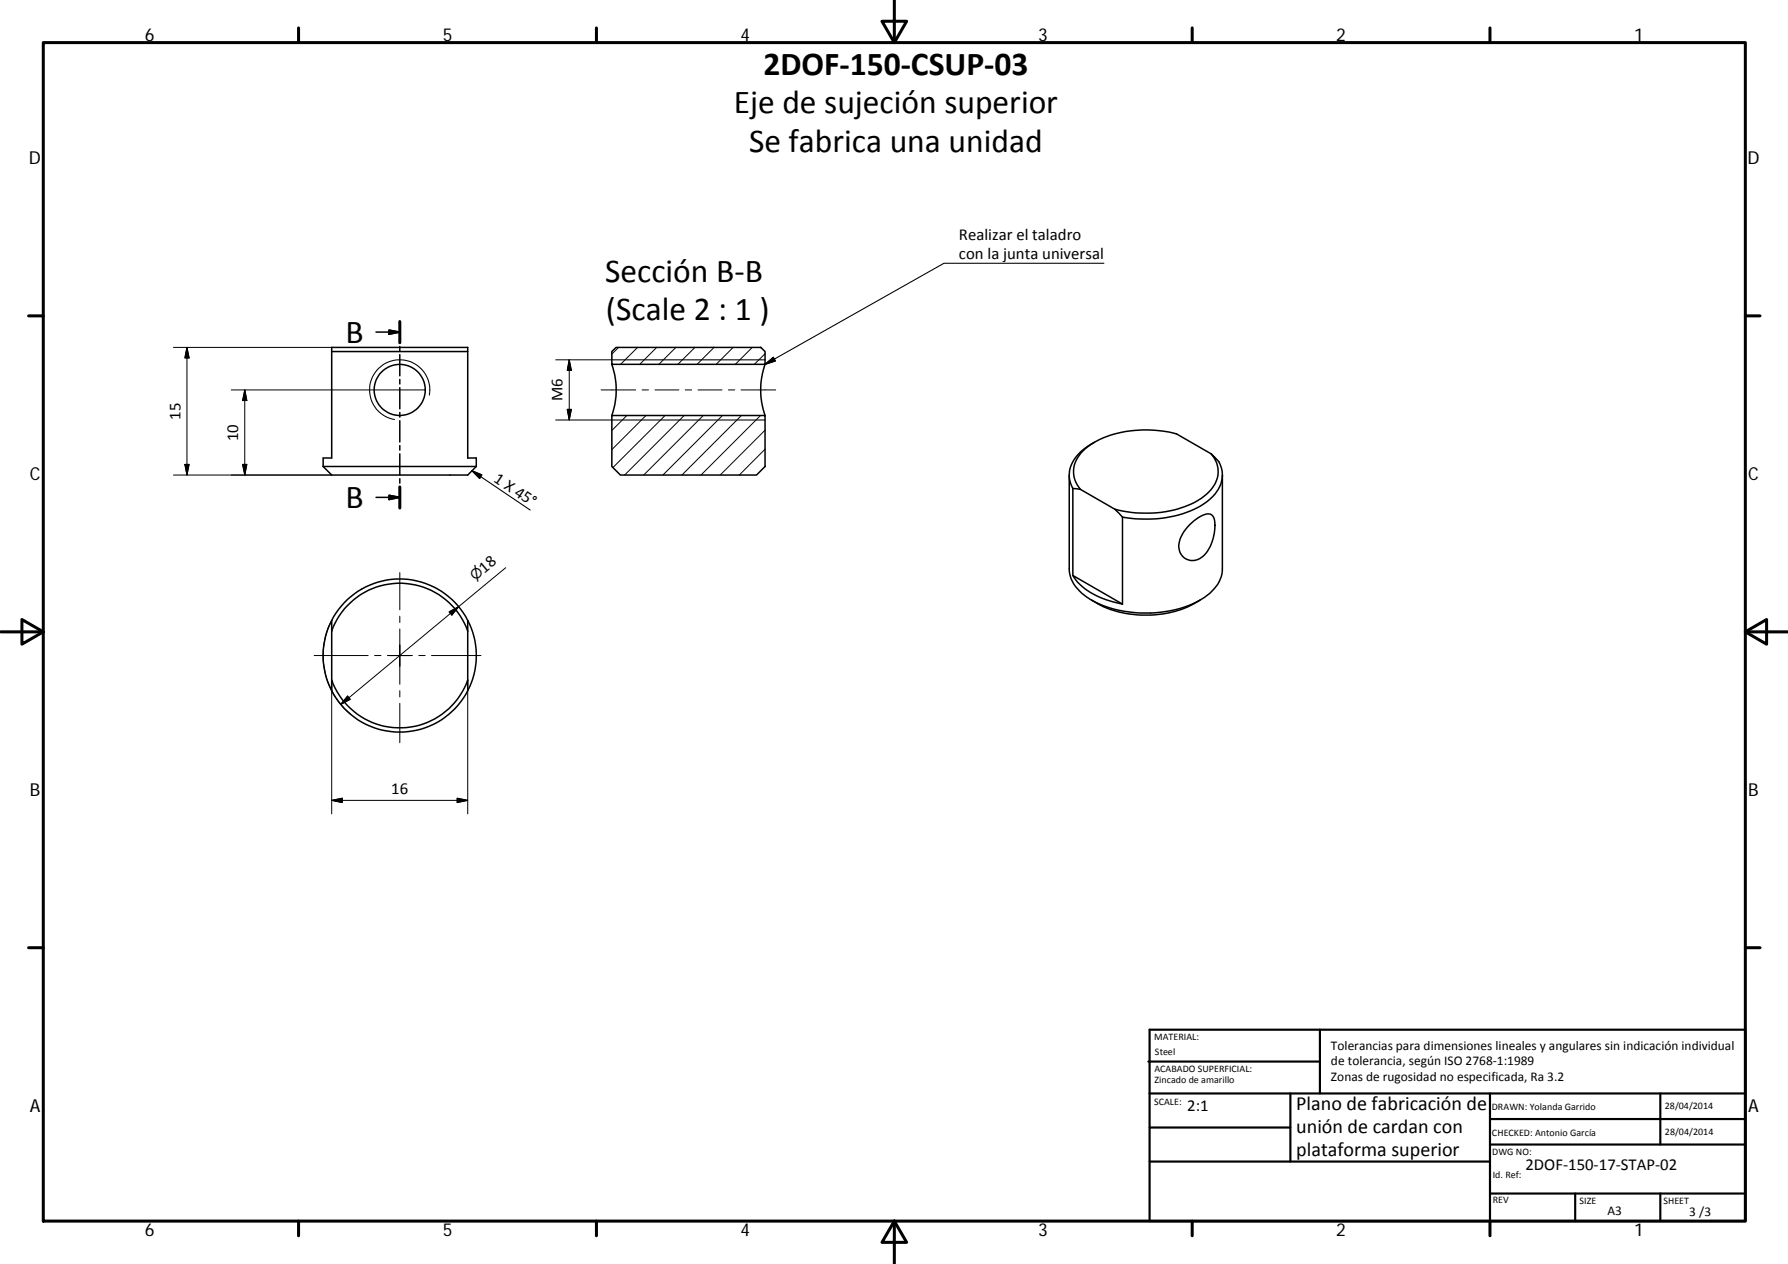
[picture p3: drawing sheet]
<svg xmlns="http://www.w3.org/2000/svg" width="420mm" height="297mm" viewBox="0 0 420 297" stroke-linecap="round" stroke-linejoin="round" font-family="sans-serif">
<g fill="none" stroke="#000" stroke-width=".36">
<path d="M88.4 78h5.5M91.4 77.6l2.5 .4-2.5 .5zM93.9 75.6v4.9M77.9 82.6v-1h32v26h2v2M77.9 82.6v25h-2v2M77.9 82.6h32M93.9 81.4v1.1M93.9 83.3v5M93.9 89.2v1M93.9 91.1v5M93.9 96.9v1.1M93.9 98.9v5"/>
<path d="M143.8 82.6l1-1h34l1 1v3h-36zM143.8 85.6l.1 .4a18 18 0 0 1-.1 11.6M143.8 97.6h36v12l-2 2h-32l-2-2zM179.8 85.6l-.1 .4a18 18 0 0 0 .1 11.6M75.9 109.6h36M75.9 109.6l2 2h32l2-2M88.4 116.9h5.5M91.4 116.4l2.5 .5-2.5 .5zM93.9 104.7v1.1M93.9 106.7v4.9M93.9 112.5v1M93.9 114.4v5"/>
<path d="M251.3 111.6v22.1a8.3 8.3 0 0 0 4.2 6.7 27.3 27.3 0 0 0 19.9 3 17.2 17.2 0 0 0 10.4-5.6l1-1.7 .4-1.8v-22.7M252.1 114.8v20.4M252.1 114.8l1.8 .2M253.9 115l8.1 4.7M257.2 103.9a9.6 9.6 0 0 0-5.9 7.4l.1 1.8 .7 1.7M262 119.7a26.1 26.1 0 0 0 20.3-2.6 7.6 7.6 0 0 0 3.9-7.1l-.5-1.7-1.1-1.6a6.3 6.3 0 0 1 .5 9.9 21.3 21.3 0 0 1-14.2 5.4l-4.1-.1-3-.4M262 119.7l1.8 1.8M284.6 106.7l-8.1-4.7a26.6 26.6 0 0 0-19.6 2.1 7.8 7.8 0 0 0-4.6 7.5l.5 1.7 1.1 1.7M252.1 135.2l11.7 6.8M252.1 135.2a15.1 15.1 0 0 0 9.8 6.3l1.9 .5M263.8 121.5v20.5M279.4 123.5a7.3 7.3 0 0 1 4.7-2.7 2.28 2.28 0 0 1 1.4 2.7 9.8 9.8 0 0 1-3.3 7.6 3.4 3.4 0 0 1-4.1-.2 3.4 3.4 0 0 1-.8-4v-.3a9.7 9.7 0 0 1 2.1-3.1z"/>
<path d="M77.9 145.8a18 18 0 0 1 32 0M77.9 159.8v2.5M77.9 145.8v2.5M77.9 145.8a17.9 17.9 0 0 0 0 16.5M77.9 148.3a17 17 0 0 1 16-11.3 17 17 0 0 1 16 11.3M77.9 148.3v11.5M77.9 159.8a17 17 0 0 0 16 11.2 17 17 0 0 0 16-11.2M109.9 145.8v2.5M109.9 159.8v2.5M109.9 145.8a17.9 17.9 0 0 1 0 16.5M109.9 148.3v11.5M256.5 141a24.8 24.8 0 0 0 25.5 0"/>
<path d="M77.9 162.3a18 18 0 0 0 32 0"/>
<circle cx="93.9" cy="91.6" r="6"/>
</g>
<path d="M259.4 61.9h-37.6l-42 23.7M100.9 92.9a7.1 7.1 0 0 0-5.7-8.2 7.1 7.1 0 0 0-8.2 5.7 7.1 7.1 0 0 0 5.7 8.2M143.8 84.6h36M143.8 98.7h36M179.8 85.6l1.9-1.6 .5 .8zM110.9 110.6l1.8 1.8 .3-.4M110.9 110.6l13.7 9.3M110.9 110.6l2 .8" fill="none" stroke="#000" stroke-width=".25"/>
<g fill="none" stroke="#000" stroke-width=".71">
<path d="M10.2 10h399.9v277h-399.9zM70.2 6.6v3.4M140.2 6.6v3.4M207.3 5h5.8l-2.9 5zM210.2 0v10M280.2 6.6v3.4M350.1 6.6v3.4M6.7 74.2h3.5M93.9 75.6v4.9M410.1 74.2h3.5M93.9 114.4v5M.2 148.5h10"/>
<path d="M5.2 145.6l5 2.9-5 2.9zM410.1 148.5l5-2.9v5.8zM410.1 148.5h10M6.7 222.7h3.5M410.1 222.7h3.5M70.2 287v3.4M140.2 287v3.4M210.2 287l2.9 5h-5.8zM210.2 287v10M280.2 287v3.4M350.1 287v3.4"/>
</g>
<g fill="none" stroke="#000" stroke-width=".51">
<path d="M269.8 249.5h40.4M270.1 242h140v45h-140zM270.1 257h140M303.2 257v16M310.2 242v15M350.1 257v30M390.2 257v12M270.1 265h33.1M270.1 273h80M350.1 269h60M350.1 263h60M350.1 280.5h60"/>
<path d="M370.2 280.5v6.5M390.2 280.5v6.5"/>
</g>
<path d="M91.4 77.6l2.5 .4-2.5 .5zM91.4 116.4l2.5 .5-2.5 .5z" fill="#000" stroke="#000" stroke-width=".36"/>
<g fill="none" stroke="#000" stroke-width=".23">
<path d="M40.8 81.6h37.1M43.9 81.6v30M43.9 81.6l.5 2.5h-1zM54.3 91.6h45.6M57.5 91.6l.5 2.5h-1zM57.5 91.6v20M130.6 84.6h13.2M130.6 98.7h13.2M133.3 96.2h1l-.5 2.5zM133.8 84.6v14.1M133.8 84.6l.5 2.4h-1zM141.3 91.6h8.1"/>
<path d="M145.4 81.6l-1.6 1.6M147.3 97.6l-3.5 3.6M149.8 81.6l-4 4M150.9 91.6h1.5M151.8 97.6l-8 8.1M153.9 91.6h5.6M154.3 81.6l-4 4M156.3 97.6l-12.3 12.3M158.8 81.6l-4 4M160.8 97.6l-14 14M161 91.6h1.5M163.3 81.6l-4 4"/>
<path d="M164 91.6h5.7M165.3 97.6l-14 14M167.8 81.6l-4 4M169.8 97.6l-14 14M171.2 91.6h1.5M172.3 81.6l-4 4M174.1 91.6h8.2M174.2 97.6l-14 14M176.8 81.6l-4 4M178.7 97.6l-14 14M179.8 83.1l-2.5 2.5M40.8 111.6h37.1"/>
<path d="M43.4 109.1h1l-.5 2.5zM57 109.1h1l-.5 2.5zM179.8 101.1l-10.6 10.5M179.8 105.6l-6.1 6M93.9 134.6v8.7M118.8 133.4l-38.7 32.1M73.8 154.1h12.7M75.9 154.1a17.8 17.8 0 0 0 6.4 13.7M77.9 145.8a17.9 17.9 0 0 0-2 8.1M77.9 159.8v31.5M88 154.1h1.5M91 154.1h5.9"/>
<path d="M93.9 144.8v1.5M93.9 147.8v13M98.4 154.1h1.5M101.4 154.1h11.6M105.5 143.8l2.3-1.2-1.6 1.9zM109.9 159.8v31.5M81.7 163.6l.6 .7-2.2 1.2zM93.9 162.3v1.5M93.9 165.3v9.2M77.9 188.1l2.5-.5v1zM77.9 188.1h32M107.4 187.6l2.5 .5-2.5 .5z"/>
</g>
<path d="M43.9 81.6l.5 2.5h-1zM57.5 91.6l.5 2.5h-1zM133.3 96.2h1l-.5 2.5zM133.8 84.6l.5 2.4h-1zM43.4 109.1h1l-.5 2.5zM57 109.1h1l-.5 2.5zM105.5 143.8l2.3-1.2-1.6 1.9zM81.7 163.6l.6 .7-2.2 1.2zM77.9 188.1l2.5-.5v1zM107.4 187.6l2.5 .5-2.5 .5z" fill="#000" stroke="#000" stroke-width=".23"/>
<path d="M179.8 85.6l1.9-1.6 .5 .8zM110.9 110.6l2.4 1-.6 .8z" fill="#000" stroke="#000" stroke-width=".25"/>
<g font-size="7.9">
<text x="179.4" y="17.6">2DOF‐150‐CSUP‐03</text>
<text x="172.4" y="26.6">Eje de sujeción superior</text>
<text x="176" y="35.6">Se fabrica una unidad</text>
<text x="142.2" y="66.2">Sección B‐B</text>
<text x="142.4" y="75.2">(Scale 2 : 1 )</text>
<text x="81.2" y="80.6">B</text>
<text x="81.2" y="119.4">B</text>
</g>
<g font-size="4.7">
<text x="304.6" y="260.8">Plano de fabricación de</text>
<text x="304.6" y="266.2">unión de cardan con</text>
<text x="304.6" y="271.6">plataforma superior</text>
</g>
<g font-size="4.2">
<text x="34" y="9.6">6</text>
<text x="104" y="9.6">5</text>
<text x="174" y="9.6">4</text>
<text x="244" y="9.6">3</text>
<text x="314" y="9.6">2</text>
<text x="384" y="9.6">1</text>
<text x="6.8" y="38.7">D</text>
<text x="410.6" y="38.7">D</text>
<text x="7" y="112.9">C</text>
<text x="410.8" y="112.9">C</text>
<text x="7" y="187.1">B</text>
<text x="410.8" y="187.1">B</text>
<text x="7" y="261.3">A</text>
<text x="410.8" y="261.3">A</text>
<text x="34" y="290.4">6</text>
<text x="104" y="290.4">5</text>
<text x="174" y="290.4">4</text>
<text x="244" y="290.4">3</text>
<text x="314" y="290.4">2</text>
<text x="384" y="290.4">1</text>
</g>
<g font-size="3.9">
<text x="225.4" y="56.3">Realizar el taladro</text>
<text x="225.4" y="60.8">con la junta universal</text>
<text x="132.2" y="94.3" transform="rotate(-90 132.2 94.3)">M6</text>
<text x="42.4" y="98.7" transform="rotate(-90 42.4 98.7)">15</text>
<text x="56" y="103.6" transform="rotate(-90 56 103.6)">10</text>
<text x="115.8" y="113" transform="rotate(34 115.8 113)">1 X 45°</text>
<text x="113.8" y="134.8" transform="rotate(-40 113.8 134.8)">18</text>
<text x="92" y="186.5">16</text>
<text x="279" y="261.1">2:1</text>
<text x="358.5" y="274.9">2DOF‐150‐17‐STAP‐02</text>
</g>
<text font-size="3.3" x="111.6" y="136.6" transform="rotate(-40 111.6 136.6)">⌀</text>
<g font-size="3.1">
<text x="312.8" y="246.8">Tolerancias para dimensiones lineales y angulares sin indicación individual</text>
<text x="312.8" y="250.4">de tolerancia, según ISO 2768‐1:1989</text>
<text x="312.8" y="254">Zonas de rugosidad no especificada, Ra 3.2</text>
<text x="377.7" y="285.6">A3</text>
<text x="397" y="285.8">3 /3</text>
</g>
<g font-size="2.4">
<text x="271.2" y="244.4">MATERIAL:</text>
<text x="271.3" y="251.9">ACABADO SUPERFICIAL:</text>
<text x="271.4" y="247.9">Steel</text>
<text x="271.3" y="254.6">Zincado de amarillo</text>
<text x="271.2" y="259.7">SCALE:</text>
<text x="350.6" y="260.9">DRAWN: Yolanda Garrido</text>
<text x="391.2" y="260.6">28/04/2014</text>
<text x="350.6" y="267">CHECKED: Antonio García</text>
<text x="391.2" y="266.6">28/04/2014</text>
<text x="350.6" y="271.4">DWG NO:</text>
<text x="350.8" y="276.8">Id. Ref:</text>
<text x="350.8" y="282.8">REV</text>
<text x="371.2" y="282.9">SIZE</text>
<text x="390.9" y="282.9">SHEET</text>
</g>
</svg>
